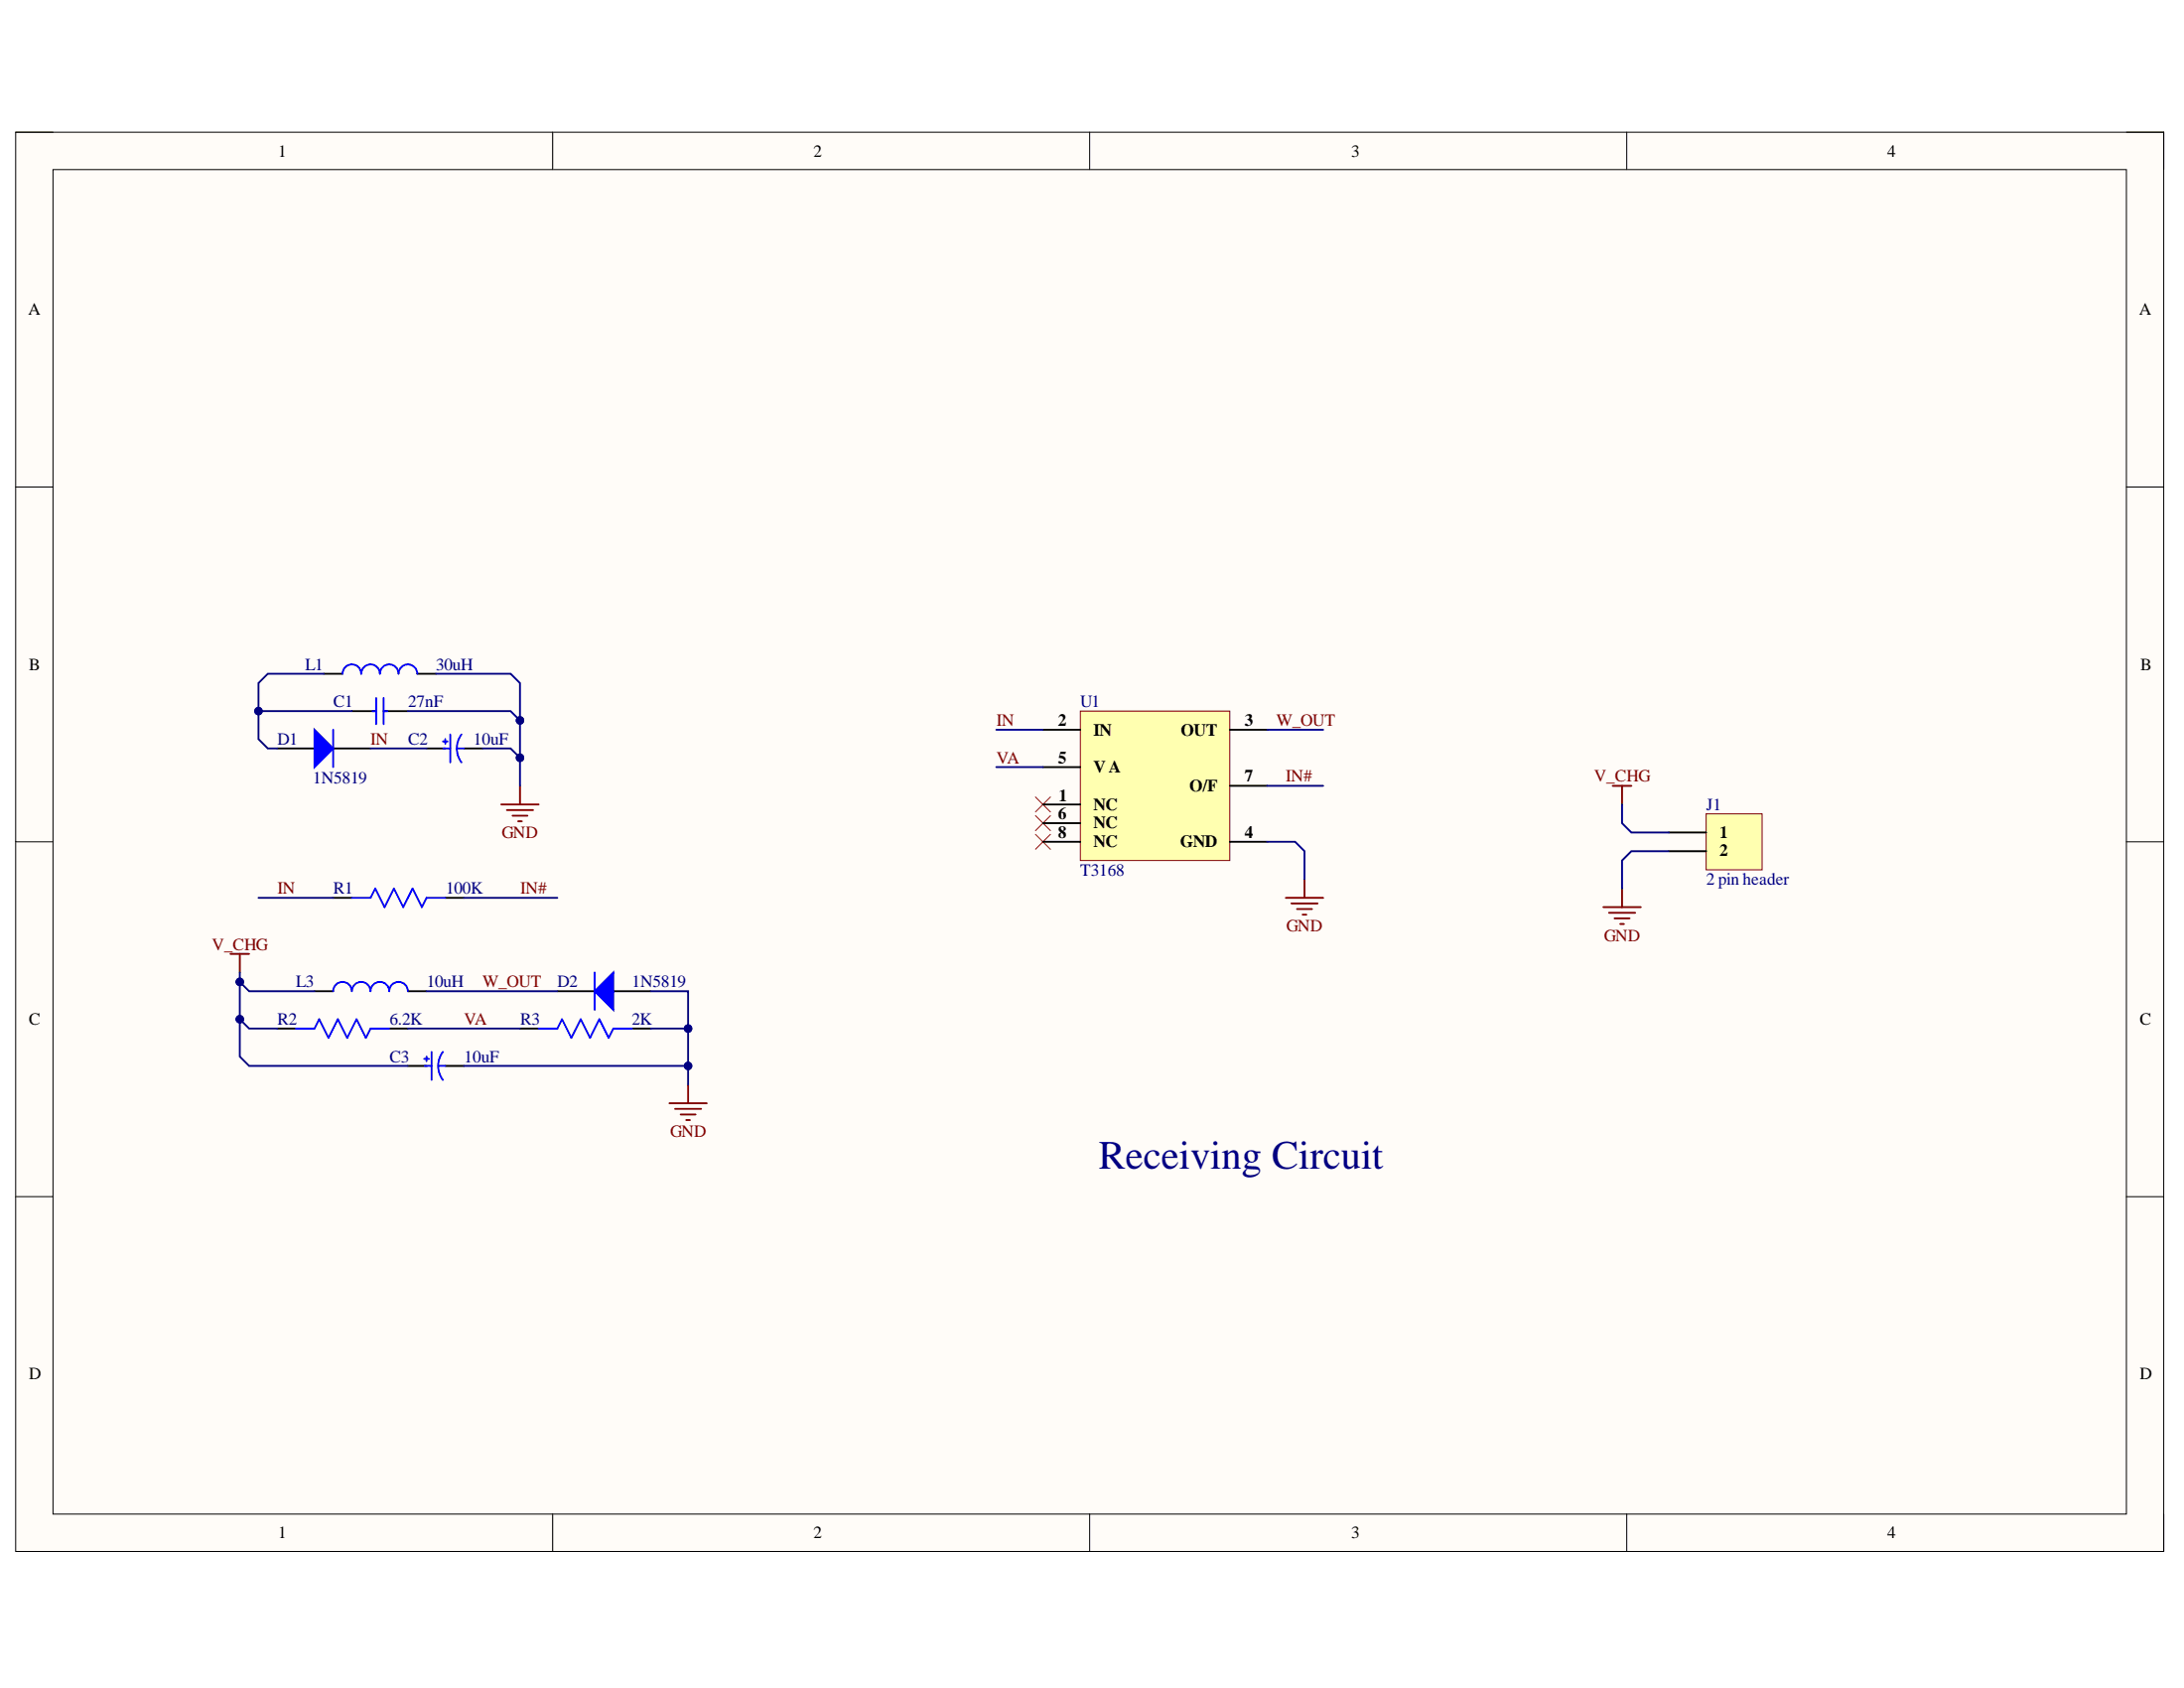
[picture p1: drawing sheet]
<svg xmlns="http://www.w3.org/2000/svg" width="279mm" height="216mm" viewBox="0 0 279 216" stroke-linecap="round" stroke-linejoin="round" font-family="sans-serif">
<path d="M2 16.9h274.8v181.5h-274.8z" fill-rule="evenodd" fill="#fffcf8"/>
<path d="M2 16.9h274.8v181.5h-274.8z" fill="none" stroke="#000" stroke-width=".13"/>
<path d="M6.8 21.7h265.2v172h-265.2z" fill-rule="evenodd" fill="#fffcf8"/>
<g fill="none" stroke="#000" stroke-width=".13">
<path d="M2 16.9h4.8M70.7 16.9v4.8M139.4 16.9v4.8M208.1 16.9v4.8M272 16.9h4.8v4.8M6.8 21.7h265.2v172h-265.2zM2 62.3h4.8M272 62.3h4.8M2 107.7h4.8M272 107.7h4.8M2 153.1h4.8M272 153.1h4.8"/>
<path d="M70.7 193.7v4.7M139.4 193.7v4.7M208.1 193.7v4.7M276.8 193.7v4.7"/>
</g>
<g fill="none" stroke="#800000" stroke-width=".24">
<path d="M64.1 102.9h4.8M64.8 103.6h3.4M65.6 104.3h1.9M66.3 105h.5M66.5 100.5v2.4M164.5 114.8h4.8M165.2 115.6h3.4M165.9 116.3h1.9M166.6 117h.5M166.9 112.5v2.3M29.5 122h2.4M30.7 122v2.4"/>
<path d="M88 138.7v2.4M85.6 141.1h4.8M86.4 141.8h3.3M87.1 142.5h1.9M87.8 143.3h.5"/>
</g>
<path d="M132.5 101.9l1.9 1.9M132.5 104.3l1.9 1.9M132.5 106.7l1.9 1.9M134.4 101.9l-1.9 1.9M134.4 104.3l-1.9 1.9M134.4 106.7l-1.9 1.9" fill="none" stroke="#f00" stroke-width=".13"/>
<g fill="none" stroke="#000" stroke-width=".24">
<path d="M45 91h3.1M49.1 91h3.1M54.6 95.7h2.4M59.4 95.7h2.3M42.6 114.8h2.4M57 114.8h2.4M35.5 131.6h2.3M40.2 126.8h2.4M49.8 131.6h2.4M52.2 136.3h2.4M52.2 126.8h2.4M57 136.3h2.4"/>
<path d="M66.5 131.6h2.4M80.9 131.6h2.3"/>
</g>
<g fill="none" stroke="#00f" stroke-width=".24">
<path d="M47.6 91h.5M48.1 89.3v3.3M49.1 89.3v3.3M49.1 91h.5M56.7 94.8h.6M56.7 95.7h.9M57 94.5v.6M57.6 93.9v3.6M58.4 95.7h1M59 93.9a2.98 2.98 0 0 0 0 3.6M45 114.8h2.4l.6-1.2 1.2 2.4 1.2-2.4 1.2 2.4 1.2-2.4 1.2 2.4 .6-1.2h2.4M37.8 131.6h2.4l.6-1.2 1.2 2.3 1.2-2.3 1.2 2.3 1.2-2.3 1.2 2.3 .6-1.1h2.4"/>
<path d="M42.6 126.8a1.2 1.2 0 0 1 1.2-1.2 1.2 1.2 0 0 1 1.2 1.2 1.19 1.19 0 0 1 1.2-1.2 1.19 1.19 0 0 1 1.2 1.2 1.2 1.2 0 0 1 1.2-1.2 1.2 1.2 0 0 1 1.2 1.2 1.19 1.19 0 0 1 1.2-1.2 1.19 1.19 0 0 1 1.2 1.2M54.3 135.4h.6M54.3 136.3h.9M54.6 135.1v.6M55.2 134.5v3.6M56.1 136.3h.9M56.7 134.5a2.98 2.98 0 0 0 0 3.6M68.9 131.6h2.4l.6-1.2 1.2 2.3 1.2-2.3 1.2 2.3 1.2-2.3 1.2 2.3 .6-1.1h2.4"/>
</g>
<path d="M138.2 91h19.1v19.1h-19.1z" fill-rule="evenodd" fill="#ffffb0"/>
<path d="M138.2 91h19.1v19.1h-19.1z" fill="none" stroke="#800000" stroke-width=".13"/>
<path d="M41.4 86.2h2.4M53.4 86.2h2.4M133.4 93.3h4.8M133.4 98.1h4.8M157.3 93.3h4.8M133.4 102.9h4.8M133.4 107.7h4.8M133.4 105.3h4.8M157.3 107.7h4.8M157.3 100.5h4.8" fill="none" stroke="#000" stroke-width=".24"/>
<path d="M43.8 86.2a1.19 1.19 0 0 1 1.2-1.2 1.19 1.19 0 0 1 1.2 1.2 1.2 1.2 0 0 1 1.2-1.2 1.2 1.2 0 0 1 1.2 1.2 1.19 1.19 0 0 1 1.2-1.2 1.19 1.19 0 0 1 1.2 1.2 1.2 1.2 0 0 1 1.2-1.2 1.2 1.2 0 0 1 1.2 1.2" fill="none" stroke="#00f" stroke-width=".24"/>
<path d="M218.3 104.1h7.1v7.2h-7.1z" fill-rule="evenodd" fill="#ffffb0"/>
<path d="M218.3 104.1h7.1v7.2h-7.1z" fill="none" stroke="#800000" stroke-width=".13"/>
<path d="M35.5 95.7h4.7M42.6 95.7h4.8M213.5 106.5h4.8M213.5 108.9h4.8" fill="none" stroke="#000" stroke-width=".24"/>
<path d="M205.1 116h4.8M205.8 116.7h3.4M206.3 100.5h2.4M206.6 117.5h1.9M207.3 118.2h.4M207.5 100.5v2.4M207.5 113.6v2.4" fill="none" stroke="#800000" stroke-width=".24"/>
<path d="M40.2 93.3l2.4 2.4-2.4 2.4z" fill="#00f"/>
<path d="M40.2 93.3l2.4 2.4-2.4 2.4zM42.6 93.3v4.8" fill="none" stroke="#00f" stroke-width=".24"/>
<path d="M71.3 126.8h4.8M78.5 126.8h4.7" fill="none" stroke="#000" stroke-width=".24"/>
<path d="M78.5 124.4v4.8l-2.4-2.4z" fill="#00f"/>
<path d="M76.1 124.4v4.8M78.5 124.4v4.8l-2.4-2.4z" fill="none" stroke="#00f" stroke-width=".24"/>
<path d="M30.7 130.4v4.7l1.2 1.2h20.3" fill="none" stroke="#000080" stroke-width=".24"/>
<circle cx="30.7" cy="130.4" r=".48" fill="#000080"/>
<circle cx="30.7" cy="130.4" r=".48" fill="none" stroke="#000080" stroke-width=".13"/>
<path d="M30.7 125.6v4.8l1.2 1.2h3.6" fill="none" stroke="#000080" stroke-width=".24"/>
<circle cx="30.7" cy="130.4" r=".48" fill="#000080"/>
<circle cx="30.7" cy="130.4" r=".48" fill="none" stroke="#000080" stroke-width=".13"/>
<circle cx="30.7" cy="125.6" r=".48" fill="#000080"/>
<circle cx="30.7" cy="125.6" r=".48" fill="none" stroke="#000080" stroke-width=".13"/>
<path d="M30.7 124.4v1.2l1.2 1.2h8.3" fill="none" stroke="#000080" stroke-width=".24"/>
<circle cx="30.7" cy="125.6" r=".48" fill="#000080"/>
<circle cx="30.7" cy="125.6" r=".48" fill="none" stroke="#000080" stroke-width=".13"/>
<path d="M33.1 91v3.5l1.2 1.2h1.2M33.1 114.8h9.5" fill="none" stroke="#000080" stroke-width=".24"/>
<circle cx="33.1" cy="91" r=".48" fill="#000080"/>
<circle cx="33.1" cy="91" r=".48" fill="none" stroke="#000080" stroke-width=".13"/>
<path d="M41.4 86.2h-7.1l-1.2 1.2v3.6h11.9" fill="none" stroke="#000080" stroke-width=".24"/>
<circle cx="33.1" cy="91" r=".48" fill="#000080"/>
<circle cx="33.1" cy="91" r=".48" fill="none" stroke="#000080" stroke-width=".13"/>
<path d="M47.4 95.7h7.2M52.2 91h13.1l1.2 1.1M52.2 131.6h14.3" fill="none" stroke="#000080" stroke-width=".24"/>
<circle cx="66.5" cy="92.1" r=".48" fill="#000080"/>
<circle cx="66.5" cy="92.1" r=".48" fill="none" stroke="#000080" stroke-width=".13"/>
<path d="M55.8 86.2h9.5l1.2 1.2v13.1M54.6 126.8h16.7" fill="none" stroke="#000080" stroke-width=".24"/>
<circle cx="66.5" cy="92.1" r=".48" fill="#000080"/>
<circle cx="66.5" cy="92.1" r=".48" fill="none" stroke="#000080" stroke-width=".13"/>
<circle cx="66.5" cy="96.9" r=".48" fill="#000080"/>
<circle cx="66.5" cy="96.9" r=".48" fill="none" stroke="#000080" stroke-width=".13"/>
<path d="M59.4 136.3h28.6" fill="none" stroke="#000080" stroke-width=".24"/>
<circle cx="88" cy="136.3" r=".48" fill="#000080"/>
<circle cx="88" cy="136.3" r=".48" fill="none" stroke="#000080" stroke-width=".13"/>
<path d="M61.7 95.7h3.6l1.2 1.2M59.4 114.8h11.9" fill="none" stroke="#000080" stroke-width=".24"/>
<circle cx="66.5" cy="96.9" r=".48" fill="#000080"/>
<circle cx="66.5" cy="96.9" r=".48" fill="none" stroke="#000080" stroke-width=".13"/>
<path d="M83.2 131.6h4.8" fill="none" stroke="#000080" stroke-width=".24"/>
<circle cx="88" cy="131.6" r=".48" fill="#000080"/>
<circle cx="88" cy="131.6" r=".48" fill="none" stroke="#000080" stroke-width=".13"/>
<path d="M83.2 126.8h4.8v11.9" fill="none" stroke="#000080" stroke-width=".24"/>
<circle cx="88" cy="131.6" r=".48" fill="#000080"/>
<circle cx="88" cy="131.6" r=".48" fill="none" stroke="#000080" stroke-width=".13"/>
<circle cx="88" cy="136.3" r=".48" fill="#000080"/>
<circle cx="88" cy="136.3" r=".48" fill="none" stroke="#000080" stroke-width=".13"/>
<path d="M127.5 98.1h5.9M127.5 93.3h5.9M162.1 93.3h7.2M162.1 107.7h3.6l1.2 1.2v3.6M162.1 100.5h7.2M207.5 102.9v2.4l1.2 1.2h4.8M213.5 108.9h-4.8l-1.2 1.2v3.5" fill="none" stroke="#000080" stroke-width=".24"/>
<text font-size="5.2" fill="#000080" x="140.6" y="149.5">Receiving Circuit</text>
<g font-size="2.2">
<text x="35.6" y="20">1</text>
<text x="104.1" y="20">2</text>
<text x="172.9" y="20">3</text>
<text x="241.5" y="20">4</text>
<text x="3.6" y="40.3">A</text>
<text x="273.6" y="40.3">A</text>
<text x="3.7" y="85.7">B</text>
<text x="273.8" y="85.7">B</text>
<text x="135.3" y="92.8">2</text>
<text x="139.9" y="94.1">IN</text>
<text x="151.1" y="94.1">OUT</text>
<text x="159.3" y="92.8">3</text>
<text x="135.3" y="97.6">5</text>
<text x="139.9" y="98.8">VA</text>
<text x="152.2" y="101.2">O/F</text>
<text x="159.3" y="100">7</text>
<text x="135.3" y="104.8">6</text>
<text x="135.3" y="107.2">8</text>
<text x="135.4" y="102.4">1</text>
<text x="139.9" y="103.6">NC</text>
<text x="139.9" y="106">NC</text>
<text x="159.3" y="107.2">4</text>
<text x="220" y="107.2">1</text>
<text x="139.9" y="108.3">NC</text>
<text x="151" y="108.3">GND</text>
<text x="220" y="109.5">2</text>
<text x="3.7" y="131.1">C</text>
<text x="273.7" y="131.1">C</text>
<text x="3.7" y="176.4">D</text>
<text x="273.7" y="176.4">D</text>
<text x="35.6" y="196.8">1</text>
<text x="104.1" y="196.8">2</text>
<text x="172.9" y="196.8">3</text>
<text x="241.5" y="196.8">4</text>
</g>
<g font-size="2.2" fill="#000080">
<text x="39" y="85.7">L1</text>
<text x="55.8" y="85.7">30uH</text>
<text x="35.5" y="95.3">D1</text>
<text x="42.7" y="90.4">C1</text>
<text x="52.2" y="95.3">C2</text>
<text x="52.2" y="90.4">27nF</text>
<text x="60.6" y="95.3">10uF</text>
<text x="138.2" y="90.4">U1</text>
<text x="40" y="100.2">1N5819</text>
<text x="218.3" y="103.6">J1</text>
<text x="138.2" y="112">T3168</text>
<text x="218.3" y="113.2">2 pin header</text>
<text x="42.7" y="114.3">R1</text>
<text x="57" y="114.3">100K</text>
<text x="35.5" y="131.1">R2</text>
<text x="37.8" y="126.2">L3</text>
<text x="49.8" y="131.1">6.2K</text>
<text x="54.6" y="126.2">10uH</text>
<text x="66.6" y="131.1">R3</text>
<text x="71.3" y="126.2">D2</text>
<text x="80.9" y="131.1">2K</text>
<text x="80.9" y="126.2">1N5819</text>
<text x="49.8" y="135.9">C3</text>
<text x="59.4" y="135.9">10uF</text>
</g>
<g font-size="2.2" fill="#800000">
<text x="47.4" y="95.3">IN</text>
<text x="127.5" y="92.8">IN</text>
<text x="163.3" y="92.8">W_OUT</text>
<text x="127.5" y="97.6">VA</text>
<text x="164.5" y="100">IN#</text>
<text x="203.9" y="100">V_CHG</text>
<text x="64.2" y="107.2">GND</text>
<text x="35.5" y="114.3">IN</text>
<text x="66.6" y="114.3">IN#</text>
<text x="164.6" y="119.2">GND</text>
<text x="27.1" y="121.5">V_CHG</text>
<text x="205.2" y="120.3">GND</text>
<text x="59.4" y="131.1">VA</text>
<text x="61.8" y="126.2">W_OUT</text>
<text x="85.8" y="145.4">GND</text>
</g>
</svg>
